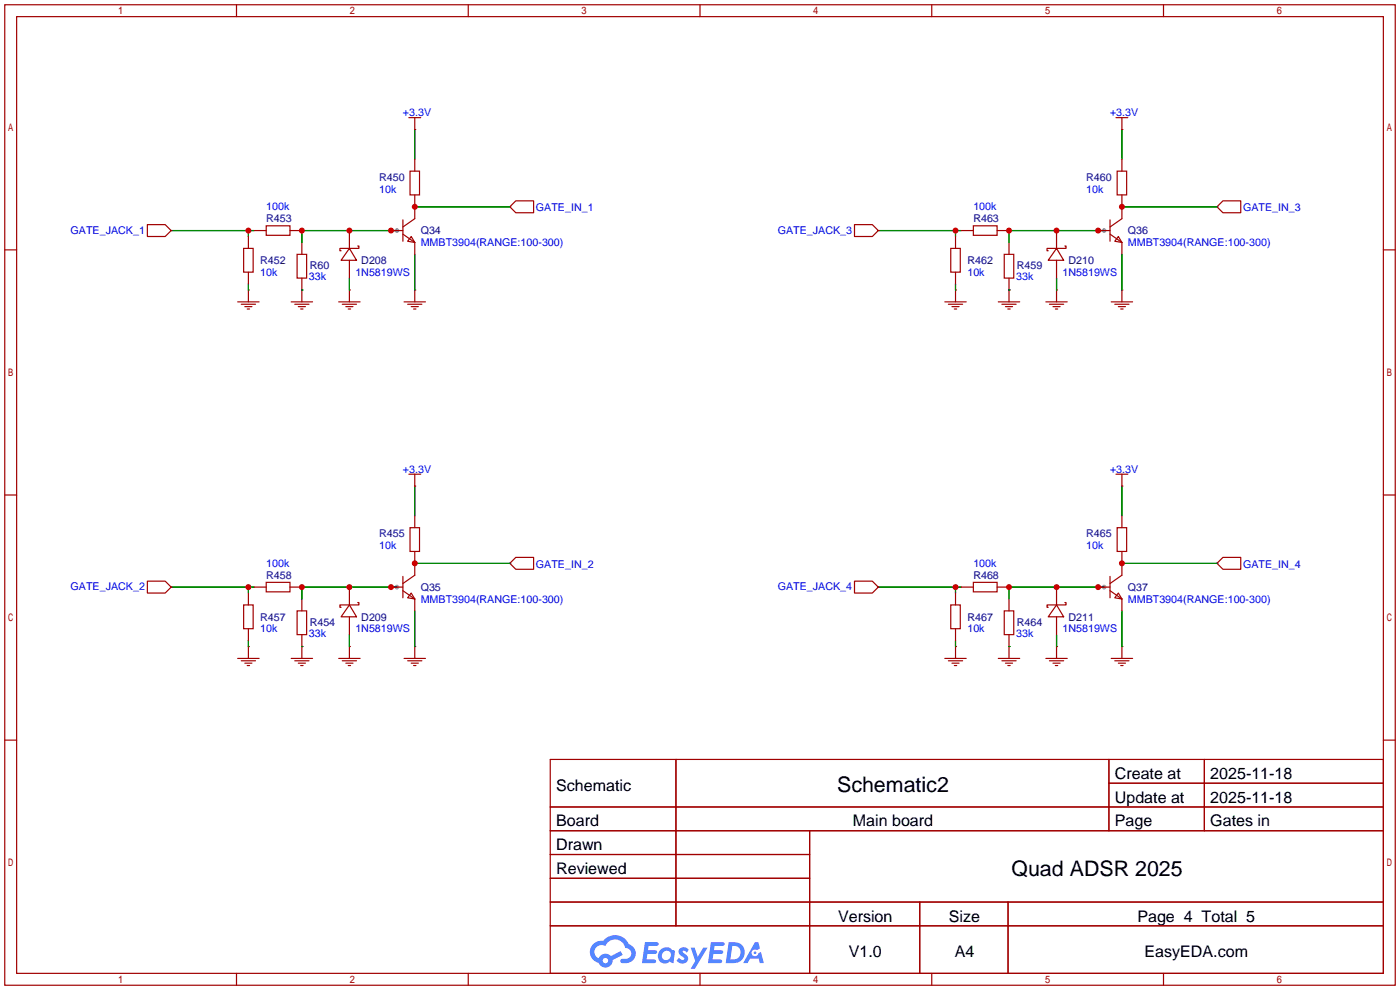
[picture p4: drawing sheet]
<svg xmlns="http://www.w3.org/2000/svg" width="299mm" height="212mm" viewBox="0 0 299 212" stroke-linecap="round" stroke-linejoin="round" font-family="sans-serif">
<g fill="#999">
<circle cx="84.8" cy="49.3" r=".51"/>
<circle cx="84.8" cy="125.5" r=".51"/>
<circle cx="236" cy="49.3" r=".51"/>
<circle cx="236" cy="125.5" r=".51"/>
</g>
<g fill="none" stroke="#a10000" stroke-width=".25">
<path d="M1 1h297.2v209.6h-297.2zM3.6 3.6h292.1v204.4h-292.1zM50.5 1v2.6M100.1 1v2.6M149.6 1v2.6M199.1 1v2.6M248.7 1v2.6M1 53.4h2.6M295.7 53.4h2.5M1 105.8h2.6M295.7 105.8h2.5M1 158.2h2.6"/>
<path d="M295.7 158.2h2.5M117.6 162.3h178.1v45.7h-178.1zM117.6 172.5h178.1M117.6 177.5h178.1M144.5 162.3v35.6M173 177.5v30.5M237 162.3v15.2M237 167.4h58.7M257.4 162.3v15.2M117.6 182.6h55.4M117.6 192.8h178.1M117.6 187.7h55.4"/>
<path d="M117.6 197.9h178.1M196.6 192.8v15.2M215.4 192.8v15.2M50.5 208v2.6M100.1 208v2.6M149.6 208v2.6M199.1 208v2.6M248.7 208v2.6"/>
</g>
<g fill="#5487ff">
<path d="M145.3 202.7a1.3 1.3 0 0 1 1.9 .3l-.4 .6a.54 .54 0 0 0-.9-.2l.1 .2a1.34 1.34 0 0 1 .9 1.8 1.47 1.47 0 0 1-2.3-.1l.5-.6 .8 .5a.31 .31 0 0 0 .4-.3 .31 .31 0 0 0-.3-.4 1.12 1.12 0 0 1-.7-1.8z"/>
<path d="M147.6 202.5h.9l.6 2 1.2-2h.9l-2.7 4.6h-.9l1-1.7z"/>
<path d="M137.8 201.4h1.7a1.31 1.31 0 0 1 1.2 .2 .4 .4 0 0 1-.3 .5l-1.8 .1-.1 .9h1.6a.4 .4 0 0 1 .4 .4 .4 .4 0 0 1-.5 .4h-1.6l-.2 1.2h1.4a.46 .46 0 0 1 .5 0 .46 .46 0 0 1 .1 .5l-.4 .2h-2.6z"/>
<path d="M151.9 201.4h1.7a1.32 1.32 0 0 1 1.2 .2 .39 .39 0 0 1-.3 .5l-1.8 .1-.1 .9h1.6a.4 .4 0 0 1 .4 .4 .4 .4 0 0 1-.4 .4h-1.7l-.2 1.2h1.4a.46 .46 0 0 1 .5 0 .46 .46 0 0 1 .1 .5l-.4 .2h-2.6z"/>
<path d="M161.3 201.4h.8l.3 1.3-.6 .4a.75 .75 0 0 0-1.1 .3 .75 .75 0 0 0 .5 1 .75 .75 0 0 0 .9-.7l.5-.2 .6 2.3h-.8l-.3-.9h-1.8l-.5 .9h-1z"/>
<path d="M155.7 201.4l-.6 4.4h1.5a2.27 2.27 0 0 0 2.6-2.2 2.27 2.27 0 0 0-2.7-2.2zM156.5 202.1a1.5 1.5 0 0 1 1.8 1.6 1.5 1.5 0 0 1-1.9 1.4h-.3z"/>
<path d="M141.2 203a1.6 1.6 0 0 0-.3 2.3 1.6 1.6 0 0 0 2.3 .2l.7 .3 .3-2.4-.1-.3-.5-.1a1.58 1.58 0 0 0-2.4 0zM141.8 203.5a.98 .98 0 0 1 1.6 .4 .98 .98 0 0 1-1.1 1.3 .94 .94 0 0 1-.9-.7 .94 .94 0 0 1 .4-1z"/>
<path d="M126.8 201.8a2.37 2.37 0 0 0 1.1 4 1.54 1.54 0 0 0 1.8 1 1.54 1.54 0 0 0 1.2-1.6l2.2-1.1-.5-.8-2 1a1.57 1.57 0 0 0-2.7 .5 1.5 1.5 0 0 1-.7-2.1 1.5 1.5 0 0 1 2.2-.5 2.23 2.23 0 0 1 2.3-1.4 2.23 2.23 0 0 1 2 1.8 1.16 1.16 0 0 1 1.2 1.1 1.16 1.16 0 0 1-1.1 1.2h-.7a.47 .47 0 0 0-.5 .4 .47 .47 0 0 0 .4 .5 2.17 2.17 0 0 0 2.5-.9 2.17 2.17 0 0 0-.3-2.7l-.8-.4a3.2 3.2 0 0 0-5.5-.7l-1.1 .1zM128.8 205.3a.6 .6 0 0 1 1.2 0 .6 .6 0 0 1-1.2 0z"/>
<circle cx="161.4" cy="203.6" r=".28"/>
</g>
<g fill="none" stroke="#a10000" stroke-width=".25">
<path d="M87.4 25.1h2.5M87.6 36.6h2.1v5.1h-2.1zM88.6 27.7h.1M88.6 25.1v2.6M88.6 34v2.6M238.5 25.1h2.5M238.8 36.6h2v5.1h-2zM239.8 27.7h.1M239.8 25.1v2.6M239.8 34v2.6M31.5 48h3.8l1.3 1.3-1.3 1.2h-3.8zM36.6 49.3h.1"/>
<path d="M52.1 53.1h2v5.1h-2zM53.1 50.5v2.6M53.1 58.2v2.5M54.4 49.3h2.5M56.9 48.3h5.1v2h-5.1zM62 49.3h2.5M63.5 54.4h2v5h-2zM64.5 51.8v2.6M64.5 59.4v5.1M74.7 53.1h-2.1v.5h.3M74.7 53.1l1.5 2.5h-3.3zM74.7 49.3v3.8"/>
<path d="M74.7 55.6v3.8M76.5 52.6h.2v.5h-2M83.6 49.3h2.5M86.1 50l2.5 1.8M86.1 47v4.6M87.9 50.5l.7 1.3-1.5-.2zM88.6 41.7v5l-2.5 1.8M88.6 51.8v2.6M109 44.2l1.2-1.3h3.8v2.6h-3.8zM109 44.2h.1M182.6 48h3.8l1.3 1.3-1.3 1.2h-3.8zM187.7 49.3h.1"/>
<path d="M203.2 53.1h2v5.1h-2zM204.2 50.5v2.6M204.2 58.2v2.5M205.5 49.3h2.5M208 48.3h5.1v2h-5.1zM213.1 49.3h2.5M214.6 54.4h2.1v5h-2.1zM215.6 51.8v2.6M215.6 59.4v5.1M225.8 53.1h-2v.5h.2M225.8 53.1l1.5 2.5h-3.3zM225.8 49.3v3.8"/>
<path d="M225.8 55.6v3.8M227.6 52.6h.2v.5h-2M234.7 49.3h2.5M237.2 50l2.6 1.8M237.2 47v4.6M239 50.5l.8 1.3-1.5-.2zM239.8 41.7v5l-2.6 1.8M239.8 51.8v2.6M260.1 44.2l1.3-1.3h3.8v2.6h-3.8zM260.1 44.2h.1M50.8 64.5h4.6M51.6 65h3"/>
<path d="M52.3 65.5h1.5M52.8 66h.5M53.1 62h.1M53.1 62v2.5M62.2 64.5h4.6M63 65h3M63.8 65.5h1.5M64.3 66h.5M64.5 62h.1M72.4 64.5h4.6M73.2 65h3M73.9 65.5h1.5"/>
<path d="M74.4 66h.5M74.7 62h.1M74.7 62v2.5M86.4 64.5h4.5M87.1 65h3.1M87.9 65.5h1.5M88.4 66h.5M88.6 62h.1M88.6 62v2.5M201.9 64.5h4.6M202.7 65h3M203.5 65.5h1.5"/>
<path d="M204 66h.5M204.2 62h.1M204.2 62v2.5M213.4 64.5h4.5M214.1 65h3.1M214.9 65.5h1.5M215.4 66h.5M215.6 62h.1M223.5 64.5h4.6M224.3 65h3M225 65.5h1.6M225.6 66h.5"/>
<path d="M225.8 62h.1M225.8 62v2.5M237.5 64.5h4.6M238.3 65h3M239 65.5h1.5M239.5 66h.5M239.8 62h.1M239.8 62v2.5M87.4 101.3h2.5M87.6 112.8h2.1v5.1h-2.1zM88.6 103.9h.1M88.6 101.3v2.6"/>
<path d="M88.6 110.2v2.6M88.6 117.9v5l-2.5 1.8M238.5 101.3h2.5M238.8 112.8h2v5.1h-2zM239.8 103.9h.1M239.8 101.3v2.6M239.8 110.2v2.6M239.8 117.9v5l-2.6 1.8M261.4 119.1h3.8v2.6h-3.8l-1.3-1.3zM31.5 124.2h3.8l1.3 1.3-1.3 1.2h-3.8zM36.6 125.5h.1M52.1 129.3h2v5.1h-2z"/>
<path d="M53.1 138.2h.1M53.1 126.7v2.6M53.1 134.4v2.5M53.1 138.2v2.5M54.4 125.5h2.5M56.9 124.5h5.1v2h-5.1zM62 125.5h2.5M63.5 130.6h2v5h-2zM64.5 138.2h.1M64.5 128v2.6M64.5 135.6v5.1M74.7 138.2h.1"/>
<path d="M74.7 129.3h-2.1v.5h.3M74.7 129.3l1.5 2.5h-3.3zM74.7 125.5v3.8M74.7 131.8v3.8M74.7 138.2v2.5M76.5 128.8h.2v.5h-2M83.6 125.5h2.5M86.1 123.2v4.6M86.1 126.2l2.5 1.8M87.9 126.7l.7 1.3-1.5-.2zM88.6 138.2h.1M88.6 128v2.6"/>
<path d="M88.6 138.2v2.5M109 120.4l1.2-1.3h3.8v2.6h-3.8zM109 120.4h.1M182.6 124.2h3.8l1.3 1.3-1.3 1.2h-3.8zM187.7 125.5h.1M203.2 129.3h2v5.1h-2zM204.2 138.2h.1M204.2 126.7v2.6M204.2 134.4v2.5M204.2 138.2v2.5M205.5 125.5h2.5M208 124.5h5.1v2h-5.1z"/>
<path d="M213.1 125.5h2.5M214.6 130.6h2.1v5h-2.1zM215.6 138.2h.1M215.6 128v2.6M215.6 135.6v5.1M225.8 138.2h.1M225.8 129.3h-2v.5h.2M225.8 129.3l1.5 2.5h-3.3zM225.8 125.5v3.8M225.8 131.8v3.8M225.8 138.2v2.5M227.6 128.8h.2v.5h-2"/>
<path d="M234.7 125.5h2.5M237.2 123.2v4.6M237.2 126.2l2.6 1.8M239 126.7l.8 1.3-1.5-.2zM239.8 138.2h.1M239.8 128v2.6M239.8 138.2v2.5M260.1 120.4h.1M50.8 140.7h4.6M51.6 141.2h3M52.3 141.7h1.5M52.8 142.2h.5"/>
<path d="M62.2 140.7h4.6M63 141.2h3M63.8 141.7h1.5M64.3 142.2h.5M72.4 140.7h4.6M73.2 141.2h3M73.9 141.7h1.5M74.4 142.2h.5M86.4 140.7h4.5M87.1 141.2h3.1M87.9 141.7h1.5M88.4 142.2h.5"/>
<path d="M201.9 140.7h4.6M202.7 141.2h3M203.5 141.7h1.5M204 142.2h.5M213.4 140.7h4.5M214.1 141.2h3.1M214.9 141.7h1.5M215.4 142.2h.5M223.5 140.7h4.6M224.3 141.2h3M225 141.7h1.6M225.6 142.2h.5"/>
<path d="M237.5 140.7h4.6M238.3 141.2h3M239 141.7h1.5M239.5 142.2h.5"/>
</g>
<g fill="none" stroke="#008700" stroke-width=".25">
<path d="M88.6 27.7v6.3M239.8 27.7v6.3M36.6 49.3h17.8M53.1 49.3v1.2M74.7 59.4v2.6M84.8 49.3h-20.3v2.5M88.6 54.4v7.6M88.6 44.2h20.4M187.7 49.3h17.8M204.2 49.3v1.2M225.8 59.4v2.6M236 49.3h-20.4v2.5"/>
<path d="M239.8 44.2h20.3M239.8 54.4v7.6M53.1 60.7v1.3M64.5 62h.1M204.2 60.7v1.3M215.6 62h.1M88.6 103.9v6.3M239.8 103.9v6.3M36.6 125.5h17.8M53.1 125.5v1.2M53.1 136.9v1.3M64.5 138.2h.1"/>
<path d="M74.7 135.6v2.6M84.8 125.5h-20.3v2.5M88.6 130.6v7.6M88.6 120.4h20.4M187.7 125.5h17.8M204.2 125.5v1.2M204.2 136.9v1.3M215.6 138.2h.1M225.8 135.6v2.6M236 125.5h-20.4v2.5M239.8 130.6v7.6M239.8 120.4h20.3"/>
</g>
<g fill="#c00">
<circle cx="53.1" cy="49.3" r=".63"/>
<circle cx="64.5" cy="49.3" r=".63"/>
<circle cx="74.7" cy="49.3" r=".63"/>
<circle cx="83.6" cy="49.3" r=".63"/>
<circle cx="88.6" cy="44.2" r=".63"/>
<circle cx="53.1" cy="125.5" r=".63"/>
<circle cx="64.5" cy="125.5" r=".63"/>
<circle cx="74.7" cy="125.5" r=".63"/>
<circle cx="83.6" cy="125.5" r=".63"/>
<circle cx="204.2" cy="49.3" r=".63"/>
<circle cx="215.6" cy="49.3" r=".63"/>
<circle cx="225.8" cy="49.3" r=".63"/>
<circle cx="234.7" cy="49.3" r=".63"/>
<circle cx="239.8" cy="44.2" r=".63"/>
<circle cx="204.2" cy="125.5" r=".63"/>
<circle cx="215.6" cy="125.5" r=".63"/>
<circle cx="225.8" cy="125.5" r=".63"/>
<circle cx="234.7" cy="125.5" r=".63"/>
<circle cx="239.8" cy="120.4" r=".63"/>
<circle cx="88.6" cy="120.4" r=".63"/>
</g>
<g font-size="4.6">
<text x="178.9" y="169.3">Schematic2</text>
<text x="216.2" y="187.1">Quad ADSR 2025</text>
</g>
<g font-size="3.4">
<text x="238.3" y="166.5">Create at</text>
<text x="258.7" y="166.5">2025-11-18</text>
<text x="118.9" y="169">Schematic</text>
<text x="238.3" y="171.6">Update at</text>
<text x="258.7" y="171.6">2025-11-18</text>
<text x="118.9" y="176.6">Board</text>
<text x="182.3" y="176.6">Main board</text>
<text x="238.3" y="176.6">Page</text>
<text x="258.7" y="176.6">Gates in</text>
<text x="118.9" y="181.7">Drawn</text>
<text x="118.9" y="186.8">Reviewed</text>
<text x="179.1" y="197">Version</text>
<text x="202.8" y="197">Size</text>
<text x="243.1" y="197">Page 4 Total 5</text>
<text x="181.4" y="204.6">V1.0</text>
<text x="204" y="204.6">A4</text>
<text x="244.6" y="204.6">EasyEDA.com</text>
</g>
<g font-size="2.3" fill="#00f">
<text x="86.1" y="24.8">+3.3V</text>
<text x="237.2" y="24.8">+3.3V</text>
<text x="81" y="41.2">10k</text>
<text x="232.2" y="41.2">10k</text>
<text x="56.9" y="45">100k</text>
<text x="114.6" y="45.1">GATE_IN_1</text>
<text x="208" y="45">100k</text>
<text x="265.7" y="45.1">GATE_IN_3</text>
<text x="15.1" y="49.9">GATE_JACK_1</text>
<text x="89.9" y="52.6">MMBT3904(RANGE:100-300)</text>
<text x="166.2" y="49.9">GATE_JACK_3</text>
<text x="241" y="52.6">MMBT3904(RANGE:100-300)</text>
<text x="55.6" y="59">10k</text>
<text x="66" y="59.9">33k</text>
<text x="75.9" y="59">1N5819WS</text>
<text x="206.8" y="59">10k</text>
<text x="217.2" y="59.9">33k</text>
<text x="227.1" y="59">1N5819WS</text>
<text x="86.1" y="101">+3.3V</text>
<text x="237.2" y="101">+3.3V</text>
<text x="81" y="117.4">10k</text>
<text x="232.2" y="117.4">10k</text>
<text x="56.9" y="121.2">100k</text>
<text x="114.6" y="121.3">GATE_IN_2</text>
<text x="208" y="121.2">100k</text>
<text x="265.7" y="121.3">GATE_IN_4</text>
<text x="15.1" y="126.1">GATE_JACK_2</text>
<text x="89.9" y="128.8">MMBT3904(RANGE:100-300)</text>
<text x="166.2" y="126.1">GATE_JACK_4</text>
<text x="241" y="128.8">MMBT3904(RANGE:100-300)</text>
<text x="55.6" y="135.2">10k</text>
<text x="66" y="136.1">33k</text>
<text x="75.9" y="135.2">1N5819WS</text>
<text x="206.8" y="135.2">10k</text>
<text x="217.2" y="136.1">33k</text>
<text x="227.1" y="135.2">1N5819WS</text>
</g>
<g font-size="2.3" fill="#000080">
<text x="81" y="38.6">R450</text>
<text x="232.2" y="38.6">R460</text>
<text x="56.9" y="47.5">R453</text>
<text x="208" y="47.5">R463</text>
<text x="89.9" y="50.1">Q34</text>
<text x="241" y="50.1">Q36</text>
<text x="55.6" y="56.4">R452</text>
<text x="66.2" y="57.6">R60</text>
<text x="77.2" y="56.4">D208</text>
<text x="206.8" y="56.4">R462</text>
<text x="217.3" y="57.6">R459</text>
<text x="228.3" y="56.4">D210</text>
<text x="81" y="114.8">R455</text>
<text x="232.2" y="114.8">R465</text>
<text x="56.9" y="123.7">R458</text>
<text x="208" y="123.7">R468</text>
<text x="89.9" y="126.3">Q35</text>
<text x="241" y="126.3">Q37</text>
<text x="55.6" y="132.6">R457</text>
<text x="66.2" y="133.8">R454</text>
<text x="77.2" y="132.6">D209</text>
<text x="206.8" y="132.6">R467</text>
<text x="217.3" y="133.8">R464</text>
<text x="228.3" y="132.6">D211</text>
</g>
</svg>
